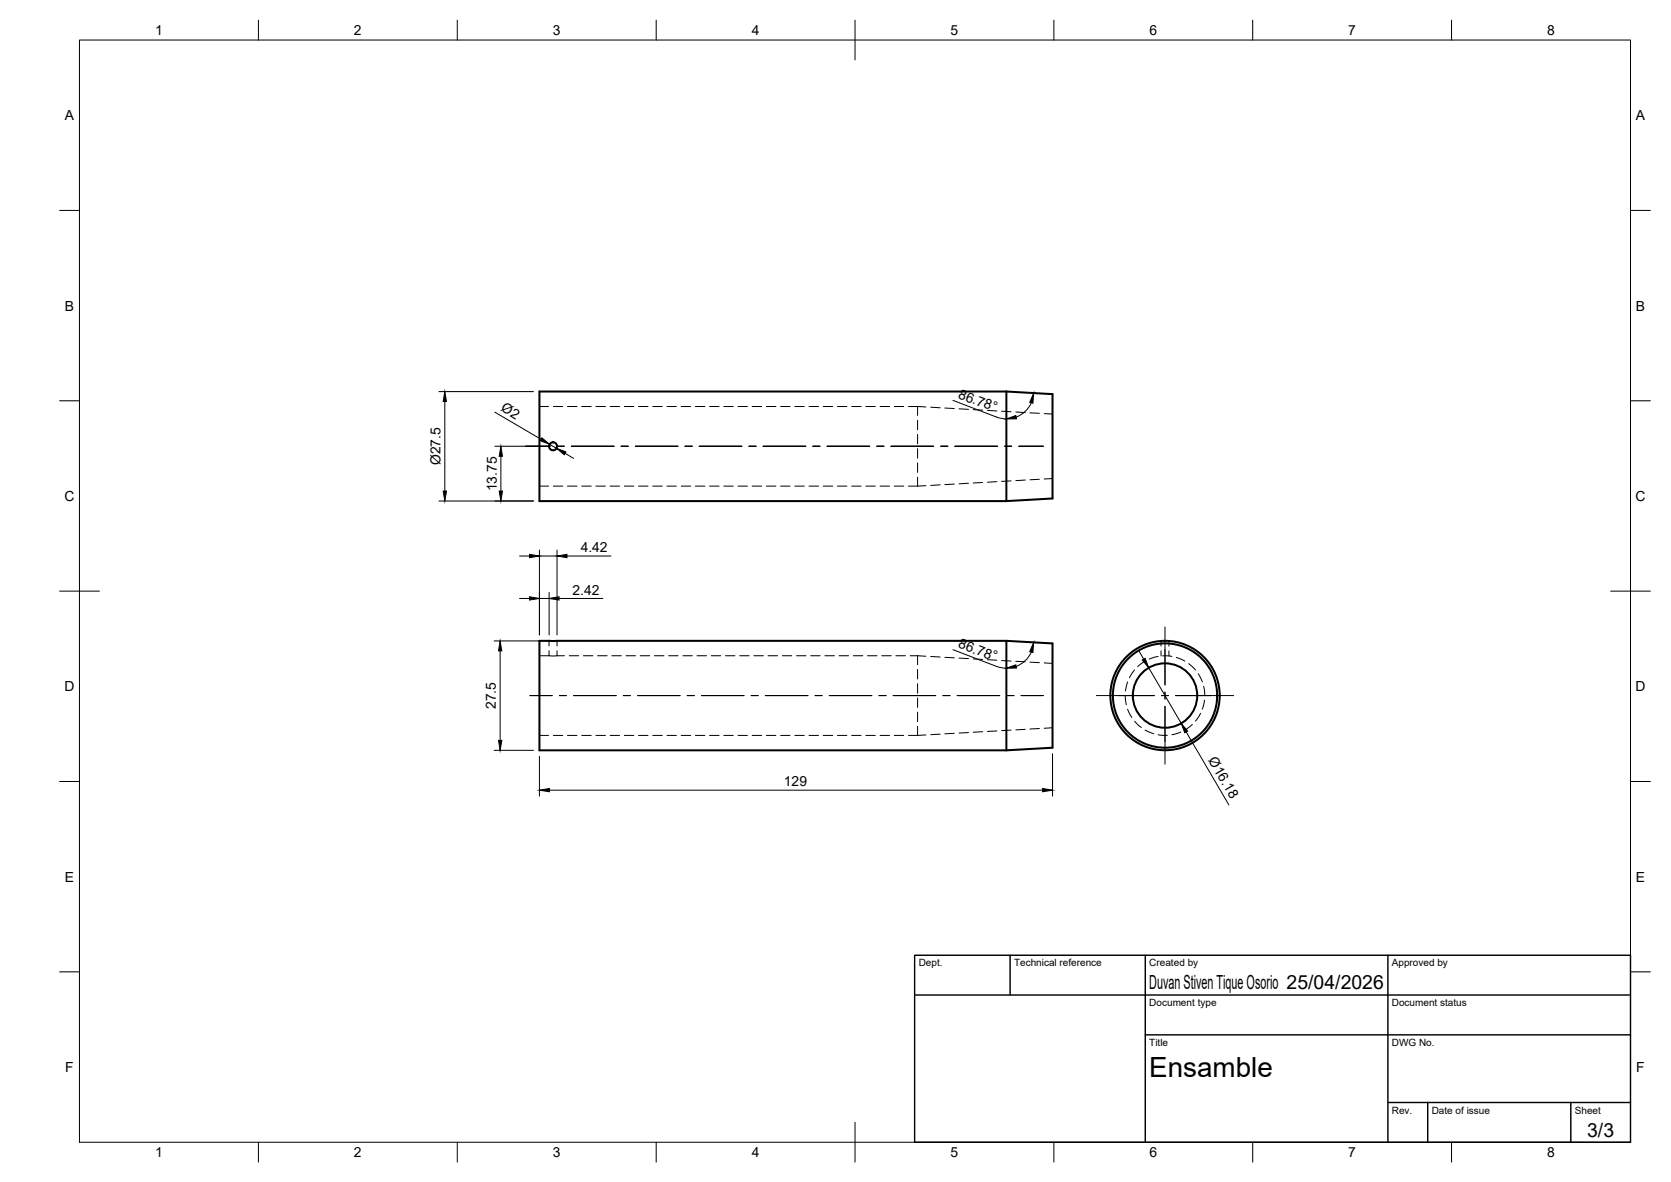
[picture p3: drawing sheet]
<svg xmlns="http://www.w3.org/2000/svg" width="420mm" height="297mm" viewBox="0 0 420 297" stroke-linecap="round" stroke-linejoin="round" font-family="sans-serif">
<!-- layer: Visible -->
<g fill="none" stroke="#000" stroke-width=".51">
<path d="M253 98.4h-117.4v27.5h117.4M253 98.4l11.6 .6v26.3l-11.6 .6M253 98.4v27.5M253 161h-117.4v27.6h117.4M253 161l11.6 .7v26.2l-11.6 .7M253 161v27.6"/>
<circle cx="139.1" cy="112.2" r="1"/>
<circle cx="292.9" cy="174.8" r="13.7"/>
<circle cx="292.9" cy="174.8" r="13.1"/>
<circle cx="292.9" cy="174.8" r="8.1"/>
</g>
<!-- layer: Hidden -->
<g fill="none" stroke="#000" stroke-width=".25">
<path d="M135.6 102.2h2.3M139.1 102.2h2.4M142.7 102.2h2.4M146.3 102.2h2.4M149.8 102.2h2.4M153.4 102.2h2.4M157 102.2h2.4M160.5 102.2h2.4M164.1 102.2h2.4M167.7 102.2h2.4M171.3 102.2h2.4M174.8 102.2h2.4"/>
<path d="M178.4 102.2h2.4M182 102.2h2.4M185.6 102.2h2.3M189.1 102.2h2.4M192.7 102.2h2.4M196.3 102.2h2.3M199.9 102.2h2.3M203.4 102.2h2.4M207 102.2h2.4M210.6 102.2h2.3M214.1 102.2h2.4M217.7 102.2h2.4"/>
<path d="M221.3 102.2h2.4M224.9 102.2h2.3M228.4 102.2h2.3M230.7 102.2v2.2M230.7 105.6v2.4M230.7 109.2v2.4M230.7 112.8v2.3M230.7 116.3v2.4M230.7 119.9v2.3M230.7 102.2l2.1 .1M234 102.3l2.4 .2M237.6 102.5l2.3 .2"/>
<path d="M241.2 102.7l2.3 .2M244.7 102.9l2.4 .2M248.3 103.1l2.4 .2M251.8 103.3l2.4 .2M255.4 103.5l2.4 .2M259 103.7l2.3 .2M262.6 103.9l2 .2M135.6 122.2h2.3M139.1 122.2h2.4M142.7 122.2h2.4M146.3 122.2h2.4M149.8 122.2h2.4"/>
<path d="M153.4 122.2h2.4M157 122.2h2.4M160.5 122.2h2.4M164.1 122.2h2.4M167.7 122.2h2.4M171.3 122.2h2.4M174.8 122.2h2.4M178.4 122.2h2.4M182 122.2h2.4M185.6 122.2h2.3M189.1 122.2h2.4M192.7 122.2h2.4"/>
<path d="M196.3 122.2h2.3M199.9 122.2h2.3M203.4 122.2h2.4M207 122.2h2.4M210.6 122.2h2.3M214.1 122.2h2.4M217.7 122.2h2.4M221.3 122.2h2.4M224.9 122.2h2.3M228.4 122.2h2.3M232.8 122.1l-2.1 .1M236.4 121.8l-2.4 .2"/>
<path d="M239.9 121.7l-2.3 .1M243.5 121.4l-2.3 .2M247.1 121.2l-2.4 .2M250.7 121l-2.4 .2M254.2 120.8l-2.4 .2M257.8 120.6l-2.4 .2M261.3 120.4l-2.3 .2M264.6 120.3l-2 .1M135.6 164.8h2.4M138 164.8h2.1M138 161v1.3M138 163.5v1.3"/>
<path d="M140.1 161v1.3M140.1 163.5v1.3M140.1 164.8h1.8M143.1 164.8h2.4M146.7 164.8h2.4M150.3 164.8h2.4M153.8 164.8h2.4M157.4 164.8h2.4M161 164.8h2.4M164.5 164.8h2.4M168.1 164.8h2.4M171.7 164.8h2.4"/>
<path d="M175.3 164.8h2.4M178.8 164.8h2.4M182.4 164.8h2.4M186 164.8h2.4M189.5 164.8h2.4M193.1 164.8h2.4M196.7 164.8h2.4M200.3 164.8h2.3M203.8 164.8h2.4M207.4 164.8h2.4M211 164.8h2.4M214.6 164.8h2.3"/>
<path d="M218.1 164.8h2.4M221.7 164.8h2.4M225.3 164.8h2.4M228.9 164.8h1.8M230.7 164.8v2.3M230.7 168.2v2.4M230.7 171.8v2.4M230.7 175.4v2.4M230.7 179v2.4M230.7 164.8l2.1 .1M234 165l2.4 .1M237.6 165.2l2.3 .1"/>
<path d="M241.2 165.4l2.3 .1M244.7 165.6l2.4 .1M248.3 165.8l2.4 .1M251.8 166l2.4 .1M255.4 166.2l2.4 .1M259 166.4l2.3 .1M262.6 166.6l2 .1M282.9 174.8l.3 2.3M283.5 171.4l-.5 2.3M283.5 178.2l1.1 2.1M285.3 168.4l-1.3 1.9M287.9 166.1l-1.8 1.4"/>
<path d="M291.2 165l-2.2 .6M291.9 161.1v1.3M291.9 163.6v1.3M292.3 164.8l2.4 .2M293.9 161.1v1.3M293.9 163.6v1.3M295.8 165.2l2.1 .9M298.9 166.8l1.7 1.6M301.3 169.3l1 2.1M301.9 179.3l-1.3 1.9M302.6 172.5l.3 2.3M302.9 175.9l-.6 2.3"/>
<path d="M135.6 184.8h2.3M139.1 184.8h2.4M142.7 184.8h2.4M146.3 184.8h2.4M149.8 184.8h2.4M153.4 184.8h2.4M157 184.8h2.4M160.5 184.8h2.4M164.1 184.8h2.4M167.7 184.8h2.4M171.3 184.8h2.4M174.8 184.8h2.4"/>
<path d="M178.4 184.8h2.4M182 184.8h2.4M185.6 184.8h2.3M189.1 184.8h2.4M192.7 184.8h2.4M196.3 184.8h2.3M199.9 184.8h2.3M203.4 184.8h2.4M207 184.8h2.4M210.6 184.8h2.3M214.1 184.8h2.4M217.7 184.8h2.4"/>
<path d="M221.3 184.8h2.4M224.9 184.8h2.3M228.4 184.8h2.3M230.7 182.5v2.3M232.8 184.7l-2.1 .1M236.4 184.5l-2.4 .1M239.9 184.3l-2.3 .1M243.5 184.1l-2.3 .1M247.1 183.9l-2.4 .1M250.7 183.7l-2.4 .1M254.2 183.5l-2.4 .1M257.8 183.3l-2.4 .1"/>
<path d="M261.3 183.1l-2.3 .1M264.6 182.9l-2 .1M285.3 181.2l1.7 1.6M287.9 183.5l2.2 .9M291.2 184.6l2.3 .2M296.9 184l-2.2 .6M299.8 182.1l-1.9 1.3"/>
</g>
<!-- layer: BORDER -->
<g fill="none" stroke="#000" stroke-width=".25">
<path d="M20 10.1h390v276.9h-390zM65 5.1v5M115 5.1v5M165 5.1v5M215 5.1v10M265 5.1v5M315 5.1v5M365 5.1v5M15 52.9h5M410 52.9h5M15 100.7h5M410 100.7h5"/>
<path d="M15 148.6h10M405 148.6h10M15 196.4h5M410 196.4h5M15 244.2h5M410 244.2h5M65 287v5M115 287v5M165 287v5M215 282.1v9.9M265 287v5M315 287v5"/>
<path d="M365 287v5"/>
</g>
<!-- layer: TITLEBLOCK -->
<path d="M230 240.1h180v46.9h-180zM230 250h180M254 240.1v9.9M288 240.1v46.9M349 240.1v46.9M288 260.1h122M349 277.1h61M359 277.1v9.9M395 277.1v9.9" fill="none" stroke="#000" stroke-width=".36"/>
<!-- layer: Smart Centers -->
<g fill="none" stroke="#000" stroke-width=".25">
<path d="M132.1 112.1h6.2M140.1 112.1h1.8M143.7 112.1h10.7M156.2 112.1h1.7M159.7 112.1h10.8M172.2 112.1h1.8M175.8 112.1h10.7M188.3 112.1h1.8M191.9 112.1h10.7M204.4 112.1h1.8M208 112.1h10.7M220.5 112.1h1.7"/>
<path d="M224 112.1h10.7M236.5 112.1h1.8M240.1 112.1h10.7M252.6 112.1h1.8M256.2 112.1h6.1M292.9 157.6v14.5M133.2 174.8h5.7M140.7 174.8h1.7M144.2 174.8h10.7M156.7 174.8h1.8M160.3 174.8h10.7M172.8 174.8h1.8"/>
<path d="M176.4 174.8h10.7M188.9 174.8h1.7M192.4 174.8h10.8M204.9 174.8h1.8M208.5 174.8h10.7M221 174.8h1.8M224.6 174.8h10.7M237.1 174.8h1.8M240.7 174.8h10.7M253.2 174.8h1.8M256.7 174.8h5.6M275.7 174.8h14.5"/>
<path d="M292 174.8h1.8M292.9 173.9v1.8M292.9 177.5v14.6M295.6 174.8h14.6"/>
</g>
<!-- layer: FD_Dimensions -->
<g fill="none" stroke="#000" stroke-width=".25">
<path d="M110.4 98.4h23.7M111.8 100.9v22.5M124.4 103.6l11.6 6.8M124.4 112.1h13.2M125.9 114.7v8.7M138.2 111.7l1.7 1M142.1 113.9l2.1 1.3M239.6 100.6l11 4.2M250.6 104.8l2.5 .5M259.3 101.2a6.9 6.9 0 0 1-3.8 3.6M110.4 125.9h23.7M130.6 139.7h2.5"/>
<path d="M135.6 138.2v21.4M135.6 139.7h4.5M140.1 138.2v21.4M142.6 139.7h11M130.6 150.4h2.5M135.6 150.4h2.5M138.1 148.9v10.7M140.6 150.4h11M124.2 161.1h12.4M125.8 163.6v22.5M239.6 163.3l11 4.2M250.6 167.5l2.5 .4"/>
<path d="M259.3 163.9a6.9 6.9 0 0 1-3.8 3.6M286.3 163.5l1.3 2.2M288.8 167.8l8.2 14M124.2 188.6h9.9M135.6 190.1v10M138.1 198.6h124M264.6 189.4v10.7M298.3 183.9l10.7 18.4"/>
</g>
<g fill="#000" stroke="#000" stroke-width=".25">
<path d="M111.8 98.4l.5 2.5h-.9zM125.9 112.1l.4 2.6h-.8zM136.2 110l2 1.7-2.4-.9zM139.9 112.7l2.4 .9-.4 .7zM253 105.3l2.4-.9 .2 .8zM259.9 98.8l-.2 2.5-.8-.2zM111.4 123.4h.9l-.5 2.5zM125.5 123.4h.8l-.4 2.5zM133.1 139.3l2.5 .4-2.5 .5zM140.1 139.7l2.5-.4v.9zM133.1 150l2.5 .4-2.5 .4zM138.1 150.4l2.5-.4v.8z"/>
<path d="M125.8 161.1l.4 2.5h-.9zM253 167.9l2.4-.8 .2 .8zM259.9 161.4l-.2 2.6-.8-.2zM287.2 165.9l.7-.5 .9 2.4zM125.3 186.1h.9l-.4 2.5zM135.6 198.6l2.5-.5v.9zM262.1 198.1l2.5 .5-2.5 .4zM297 181.8l1.6 1.9-.7 .5z"/>
</g>
<text font-size="7" x="289" y="270.6">Ensamble</text>
<g font-size="4.9">
<text x="289" y="248.5">Duvan Stiven Tique Osorio 25/04/2026</text>
<text x="399.1" y="285.7">3/3</text>
</g>
<g font-size="3.5">
<text x="39" y="8.8">1</text>
<text x="89" y="8.8">2</text>
<text x="139" y="8.8">3</text>
<text x="189" y="8.8">4</text>
<text x="239" y="8.8">5</text>
<text x="289" y="8.8">6</text>
<text x="339" y="8.8">7</text>
<text x="389" y="8.8">8</text>
<text x="16.3" y="30.2">A</text>
<text x="411.3" y="30.2">A</text>
<text x="16.3" y="78">B</text>
<text x="411.3" y="78">B</text>
<text x="240.8" y="100" transform="rotate(21 240.8 100)">86.78°</text>
<text x="125.7" y="103.1" transform="rotate(31 125.7 103.1)">Ø2</text>
<text x="110.7" y="116.9" transform="rotate(-90 110.7 116.9)">Ø27.5</text>
<text x="16.2" y="125.9">C</text>
<text x="124.9" y="123.5" transform="rotate(-90 124.9 123.5)">13.75</text>
<text x="411.2" y="125.9">C</text>
<text x="146" y="138.7">4.42</text>
<text x="144" y="149.4">2.42</text>
<text x="240.8" y="162.6" transform="rotate(21 240.8 162.6)">86.78°</text>
<text x="16.2" y="173.7">D</text>
<text x="411.2" y="173.7">D</text>
<text x="124.7" y="178.2" transform="rotate(-90 124.7 178.2)">27.5</text>
<text x="303.7" y="191.1" transform="rotate(60 303.7 191.1)">Ø16.18</text>
<text x="197.1" y="197.5">129</text>
<text x="16.3" y="221.6">E</text>
<text x="411.3" y="221.6">E</text>
<text x="16.4" y="269.4">F</text>
<text x="411.4" y="269.4">F</text>
<text x="39" y="290.8">1</text>
<text x="89" y="290.8">2</text>
<text x="139" y="290.8">3</text>
<text x="189" y="290.8">4</text>
<text x="239" y="290.8">5</text>
<text x="289" y="290.8">6</text>
<text x="339" y="290.8">7</text>
<text x="389" y="290.8">8</text>
</g>
<g font-size="2.5">
<text x="231" y="242.9">Dept.</text>
<text x="255" y="242.9">Technical reference</text>
<text x="289" y="242.9">Created by</text>
<text x="350" y="242.9">Approved by</text>
<text x="289" y="252.8">Document type</text>
<text x="350" y="252.8">Document status</text>
<text x="289" y="262.9">Title</text>
<text x="350" y="262.9">DWG No.</text>
<text x="350" y="279.9">Rev.</text>
<text x="360" y="279.9">Date of issue</text>
<text x="396" y="279.9">Sheet</text>
</g>
</svg>
